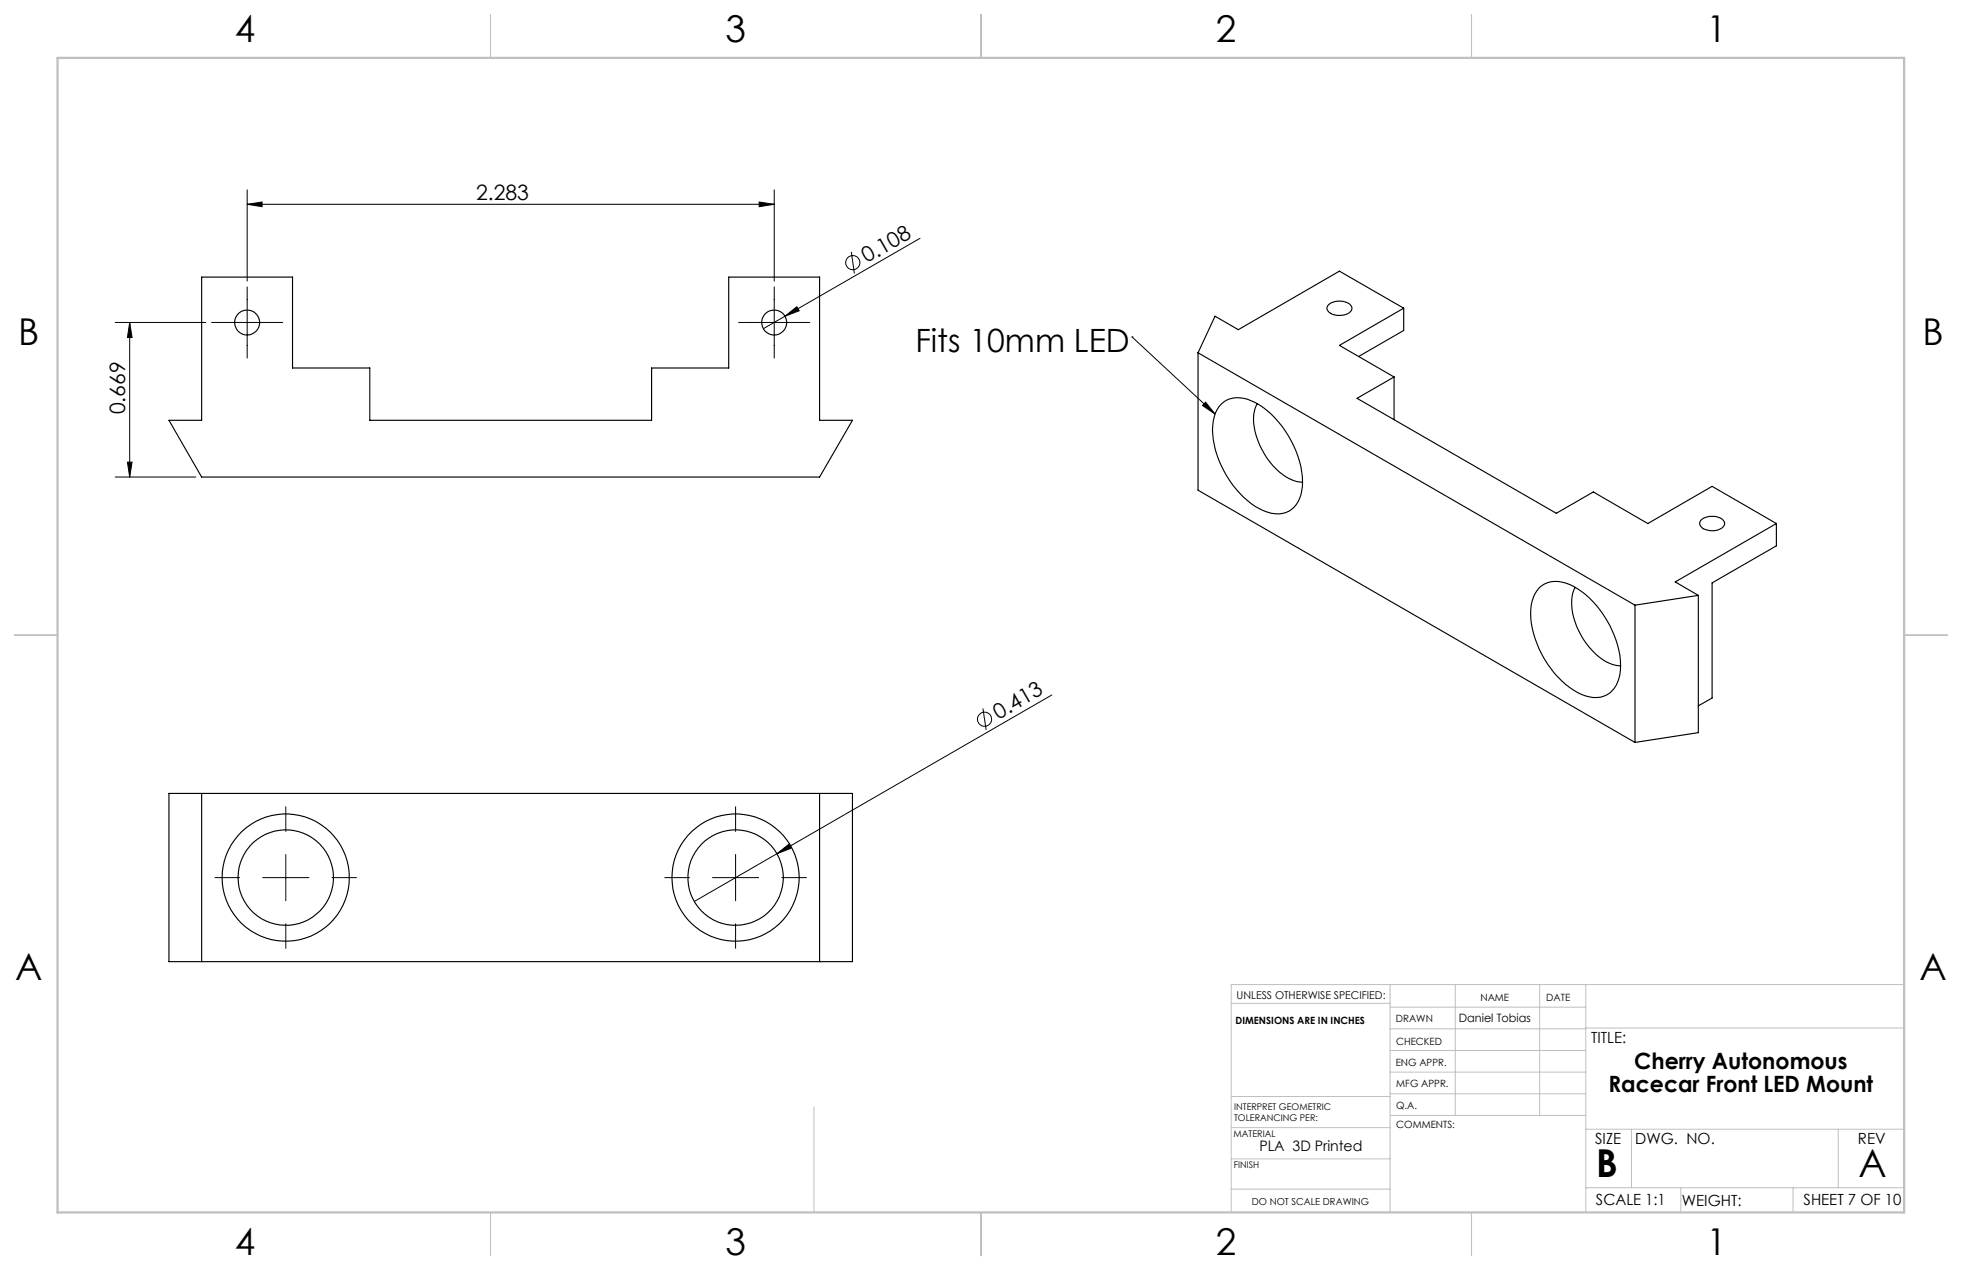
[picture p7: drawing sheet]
<svg xmlns="http://www.w3.org/2000/svg" width="432mm" height="279mm" viewBox="0 0 432 279" stroke-linecap="round" stroke-linejoin="round" font-family="sans-serif">
<g fill="none" stroke="#000" stroke-width=".22">
<path d="M54.4 44.9l3.3-.4v1zM54.4 41.8v20M54.4 44.9h116M167.1 44.5l3.3 .4-3.3 .6zM170.4 41.8v20M187.4 55.4l.6 4.7M202.5 52.4l-29.7 17.2M25.4 70.9h19.9M28.5 70.9v34.1M28.5 70.9l.6 3.4h-1.1zM46.6 70.9h15.6M54.4 63.1v15.7"/>
<path d="M162.6 70.9h15.6M170.4 63.1v15.7M172.8 69.6l2.6-2.1 .5 .9zM172.8 69.6l-4.8 2.7M249.1 74.1h.1M249.1 74.1l18.3 17M265.3 88.5l2.1 2.6-2.7-1.9zM25.4 105h17.7M28 101.7h1.1l-.6 3.3zM216.3 155.9l.7 4.7M231.5 152.9l-60.5 34.9M62.9 177.5v5.4"/>
<path d="M161.9 177.5v5.4M47.3 193.1h5.4M57.8 193.1h10.2M62.9 188v10.2M73.1 193.1h5.4M146.3 193.1h5.4M156.8 193.1h10.2M161.9 188v10.2M171 187.8l2.6-2.1 .5 .9zM171 187.8l-18.2 10.5M172 193.1h5.5M62.9 203.2v5.4"/>
<path d="M161.9 203.2v5.4"/>
<circle cx="187.7" cy="57.8" r="1.55"/>
<circle cx="216.7" cy="158.2" r="1.55"/>
</g>
<g fill="none" stroke="#c0c0c0" stroke-width=".22">
<path d="M305.9 216.6v50.1M320.3 216.6v28.8M338.8 216.6v28.8M349 216.6v50.1M419.1 216.6h-148.1v50.1M271 220.7h34.9M305.9 231.1h43.1M305.9 226.3h43.1M305.9 221.6h43.1M305.9 235.9h43.1M349 226.2h70.1M179.1 243.5v23.2"/>
<path d="M271 255h34.9M271 248.1h35M271 241.2h35M305.9 240.6h43.1M306 245.4h43M349 248.4h70.1M359.1 248.4v12.9M404.6 248.4v12.9M271 261.6h34.9M349 261.3h70.1M369.9 261.3v5.4M394.6 261.3v5.4"/>
</g>
<path d="M108 3.2v9.5M215.9 3.2v9.5M323.8 3.2v9.5M3.1 139.7h9.6M419.1 139.7h9.5M108 266.7v9.6M215.9 266.7v9.6M323.8 266.7v9.6" fill="none" stroke="#c0c0c0" stroke-width=".25"/>
<path d="M12.7 12.7h406.4v254h-406.4z" fill="none" stroke="#c0c0c0" stroke-width=".5"/>
<g fill="#000">
<path d="M172.8 69.6l2.6-2.1 .5 .9zM265.3 88.5l2.1 2.6-2.7-1.9zM171 187.8l2.6-2.1 .5 .9z"/>
<path d="M54.4 44.9l3.3-.4v1zM167.1 44.5l3.3 .4-3.3 .6z"/>
<path d="M28.5 70.9l.6 3.4h-1.1zM28 101.7h1.1l-.6 3.3z"/>
</g>
<g fill="none" stroke="#000" stroke-width=".25">
<path d="M44.4 61h20v20h17v11.5h62v-11.5h17v-20h20v31.5h7.2l-7.2 12.5h-136l-7.2-12.5h7.2zM263.7 77.6l96.1 55.5M263.7 77.6v30.2l96.1 55.5M292.3 67.2a3.8 3.8 0 0 1 4.9-.1 1.09 1.09 0 0 1-.4 1.8 3.9 3.9 0 0 1-4.6-.5 .94 .94 0 0 1 .1-1.2zM308.9 67.8l-14.1-8.1-22.3 12.8-5.1-2.9-3.7 8M308.9 67.8l-14.1 8.2 12 6.9M308.9 67.8v4.9l-9.9 5.7M268.7 88.9a5.7 5.7 0 0 1 6.7-.7 20.2 20.2 0 0 1 9.9 11.1 14.5 14.5 0 0 1 .7 10.3 5.2 5.2 0 0 1-7 3.1 18.5 18.5 0 0 1-10.3-10.3 15.8 15.8 0 0 1-1.2-11.5l.8-1.4zM276.7 88.8a9.7 9.7 0 0 0 .2 8.2 14.5 14.5 0 0 0 8.5 8.9l1.3 .2M306.8 82.9l-8.1 4.7 43.8 25.3 8.2-4.7 12 7 14.1-8.2 14.1 8.2M306.8 82.9v9.4M374.6 114.2a4 4 0 0 1 4.6 .2 1.2 1.2 0 0 1 .3 1.3 1.2 1.2 0 0 1-1.1 .8 3.9 3.9 0 0 1-4.1-.8 1.02 1.02 0 0 1 .3-1.5z"/>
<path d="M390.9 115.2l-22.2 12.8 5.1 3M390.9 115.2v4.9l-14.1 8.1v25.4l-3 1.7M338.7 129.3a5.8 5.8 0 0 1 6.7-.7 21 21 0 0 1 10.6 13.4 11.1 11.1 0 0 1-.8 9.4 5.3 5.3 0 0 1-6.2 1.7 19.1 19.1 0 0 1-10.3-10.3 16.2 16.2 0 0 1-1.5-10.6 6.7 6.7 0 0 1 1.5-2.9zM346.7 129.2a9.5 9.5 0 0 0 0 7.7 15.5 15.5 0 0 0 7.6 9l2.4 .6M359.8 133.1v30.2M373.8 131l-14 2.1M373.8 131v30.2l-14 2.1M37.2 174.6h150.4v37h-150.4zM44.4 174.6v37M180.4 174.6v37"/>
<circle cx="54.4" cy="70.9" r="2.75"/>
<circle cx="170.4" cy="70.9" r="2.75"/>
<circle cx="62.9" cy="193.1" r="14"/>
<circle cx="62.9" cy="193.1" r="10.5"/>
<circle cx="161.9" cy="193.1" r="10.5"/>
<circle cx="161.9" cy="193.1" r="14"/>
</g>
<g font-size="8.5">
<text x="351.3" y="259">B</text>
<text x="409.1" y="258.9">A</text>
</g>
<g font-size="8.1">
<text x="51.7" y="9.3">4</text>
<text x="159.7" y="9.3">3</text>
<text x="267.6" y="9.3">2</text>
<text x="375.6" y="9.3">1</text>
<text x="4" y="76">B</text>
<text x="423.1" y="76">B</text>
<text x="3.3" y="215.7">A</text>
<text x="422.4" y="215.7">A</text>
<text x="51.7" y="276">4</text>
<text x="159.7" y="276">3</text>
<text x="267.6" y="276">2</text>
<text x="375.6" y="276">1</text>
</g>
<text font-size="7.1" x="201.5" y="77.4">Fits 10mm LED</text>
<g font-size="4.9">
<text x="359.7" y="235.3">Cherry Autonomous</text>
<text x="354" y="240.2">Racecar Front LED Mount</text>
</g>
<g font-size="4.7">
<text x="104.8" y="43.9">2.283</text>
<text x="190.8" y="58" transform="rotate(-30 190.8 58)">0.108</text>
<text x="27.6" y="91.2" transform="rotate(-90 27.6 91.2)">0.669</text>
<text x="219.8" y="158.4" transform="rotate(-30 219.8 158.4)">0.413</text>
</g>
<g font-size="3.4">
<text x="350.2" y="229.5">TITLE:</text>
<text x="351.1" y="251.6">SIZE</text>
<text x="359.9" y="251.6">DWG. NO.</text>
<text x="408.9" y="251.7">REV</text>
<text x="351.2" y="265.2">SCALE 1:1</text>
<text x="370.1" y="265.3">WEIGHT:</text>
<text x="396.9" y="265.2">SHEET 7 OF 10</text>
</g>
<text font-size="3.2" x="277.2" y="253.3">PLA 3D Printed</text>
<text font-size="2.5" x="321.1" y="224.9">Daniel Tobias</text>
<text font-size="2.4" x="272.2" y="219.7">UNLESS OTHERWISE SPECIFIED:</text>
<g font-size="2.2">
<text x="325.8" y="220.2">NAME</text>
<text x="340.3" y="220.2">DATE</text>
<text x="271.9" y="225.3">DIMENSIONS ARE IN INCHES</text>
<text x="307.2" y="224.9">DRAWN</text>
<text x="307.3" y="229.8">CHECKED</text>
<text x="307.2" y="234.5">ENG APPR.</text>
<text x="307.3" y="239.2">MFG APPR.</text>
<text x="307.3" y="243.9">Q.A.</text>
<text x="307.3" y="248.1">COMMENTS:</text>
</g>
<text font-size="2.1" x="275.5" y="265.1">DO NOT SCALE DRAWING</text>
<g font-size="2">
<text x="271.6" y="244.1">INTERPRET GEOMETRIC</text>
<text x="271.5" y="250.2">MATERIAL</text>
<text x="271.6" y="246.6">TOLERANCING PER:</text>
<text x="271.5" y="257">FINISH</text>
</g>
</svg>
